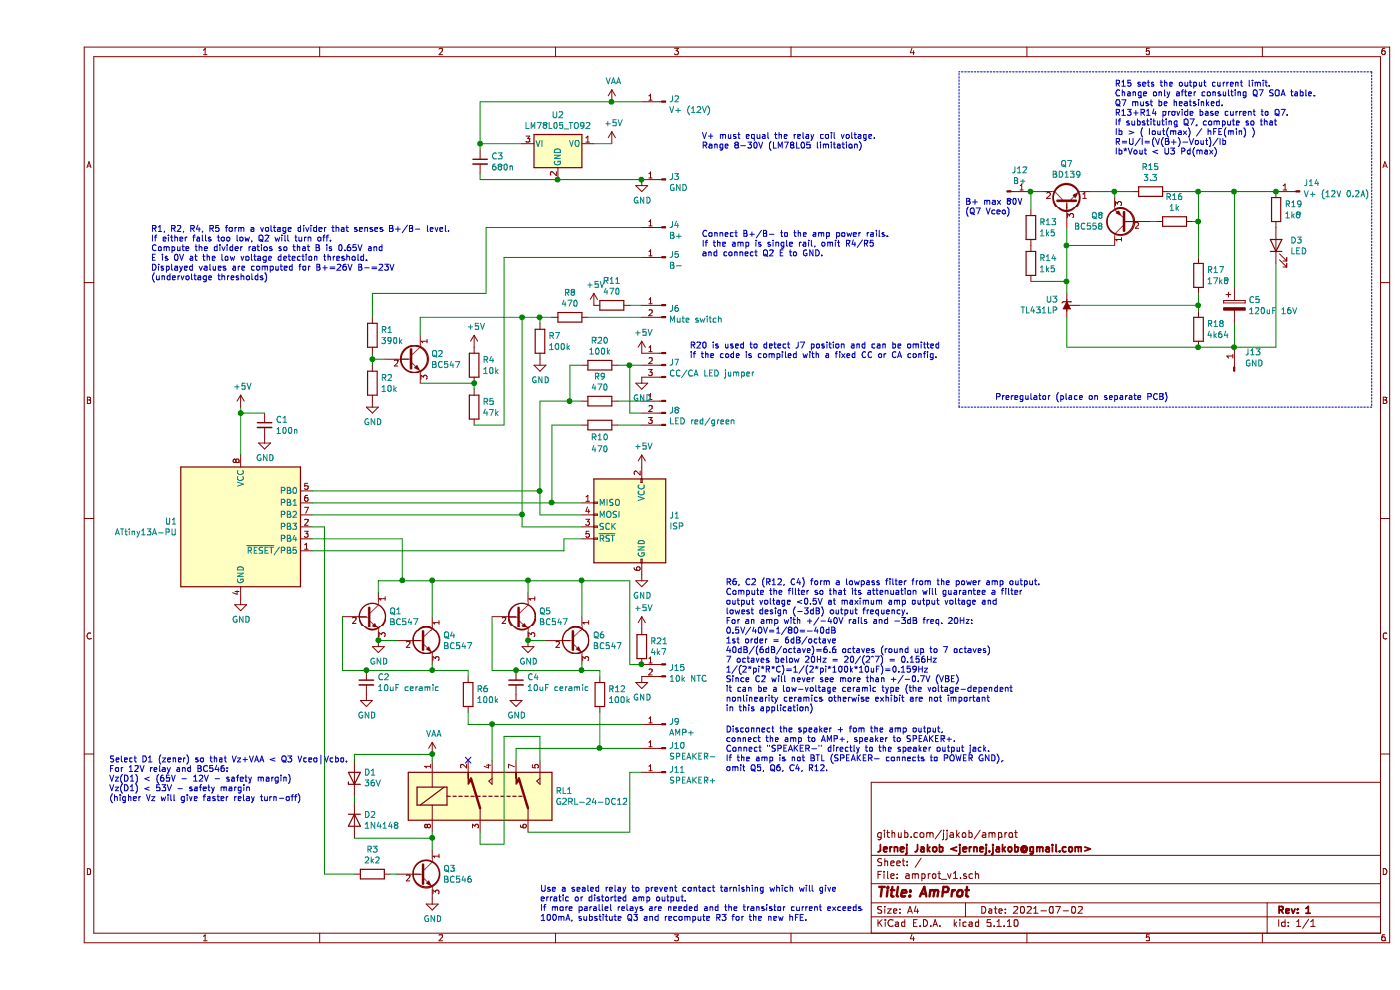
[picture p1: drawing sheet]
EESchema Schematic File Version 4
EELAYER 30 0
EELAYER END
$Descr A4 11693 8268
encoding utf-8
Sheet 1 1
Title "AmProt"
Date "2021-07-02"
Rev "1"
Comp "Jernej Jakob <jernej.jakob@gmail.com>"
Comment1 "github.com/jjakob/amprot"
Comment2 ""
Comment3 ""
Comment4 ""
$EndDescr
$Comp
L MCU_Microchip_ATtiny:ATtiny13A-PU U1
U 1 1
P 1700 4400
F 0 "U1" H 1171 4446 50  0000 R CNN
F 1 "ATtiny13A-PU" H 1171 4355 50  0000 R CNN
F 2 "Package_DIP:DIP-8_W7.62mm" H 1700 4400 50  0001 C CIN
F 3 "http://ww1.microchip.com/downloads/en/DeviceDoc/doc8126.pdf" H 1700 4400 50  0001 C CNN
	1    1700 4400
	1    0    0    -1  
$EndComp
$Comp
L power:GND #PWR02
U 1 1
P 1700 5000
F 0 "#PWR02" H 1700 4750 50  0001 C CNN
F 1 "GND" H 1705 4827 50  0000 C CNN
F 2 "" H 1700 5000 50  0001 C CNN
F 3 "" H 1700 5000 50  0001 C CNN
	1    1700 5000
	1    0    0    -1  
$EndComp
$Comp
L Connector:AVR-ISP-6 J1
U 1 1
P 4950 4400
F 0 "J1" H 4620 4496 50  0000 R CNN
F 1 "ISP" H 4620 4405 50  0000 R CNN
F 2 "" V 4700 4450 50  0001 C CNN
F 3 " ~" H 3675 3850 50  0001 C CNN
	1    4950 4400
	-1   0    0    -1  
$EndComp
$Comp
L power:GND #PWR020
U 1 1
P 5050 4800
F 0 "#PWR020" H 5050 4550 50  0001 C CNN
F 1 "GND" H 5055 4627 50  0000 C CNN
F 2 "" H 5050 4800 50  0001 C CNN
F 3 "" H 5050 4800 50  0001 C CNN
	1    5050 4800
	1    0    0    -1  
$EndComp
Wire Wire Line
	2300 4100 4200 4100
Wire Wire Line
	4200 4300 4550 4300
Wire Wire Line
	2300 4200 4300 4200
Wire Wire Line
	2300 4300 4050 4300
Wire Wire Line
	4050 4300 4050 4400
Wire Wire Line
	4050 4400 4550 4400
Wire Wire Line
	2300 4600 4400 4600
Wire Wire Line
	4400 4600 4400 4500
Wire Wire Line
	4400 4500 4550 4500
$Comp
L Regulator_Linear:LM78L05_TO92 U2
U 1 1
P 4350 1200
F 0 "U2" H 4350 1442 50  0000 C CNN
F 1 "LM78L05_TO92" H 4350 1351 50  0000 C CNN
F 2 "Package_TO_SOT_THT:TO-92_Inline" H 4350 1425 50  0001 C CIN
F 3 "https://www.onsemi.com/pub/Collateral/MC78L06A-D.pdf" H 4350 1150 50  0001 C CNN
	1    4350 1200
	1    0    0    -1  
$EndComp
$Comp
L Connector:Conn_01x03_Male J7
U 1 1
P 5250 3050
F 0 "J7" H 5222 3074 50  0000 R CNN
F 1 "CC/CA LED jumper" H 5222 2983 50  0000 R CNN
F 2 "" H 5250 3050 50  0001 C CNN
F 3 "~" H 5250 3050 50  0001 C CNN
	1    5250 3050
	-1   0    0    -1  
$EndComp
$Comp
L Connector:Conn_01x03_Male J8
U 1 1
P 5250 3450
F 0 "J8" H 5222 3474 50  0000 R CNN
F 1 "LED red/green" H 5222 3383 50  0000 R CNN
F 2 "" H 5250 3450 50  0001 C CNN
F 3 "~" H 5250 3450 50  0001 C CNN
	1    5250 3450
	-1   0    0    -1  
$EndComp
$Comp
L Connector:Conn_01x02_Male J6
U 1 1
P 5250 2550
F 0 "J6" H 5222 2524 50  0000 R CNN
F 1 "Mute switch" H 5222 2433 50  0000 R CNN
F 2 "" H 5250 2550 50  0001 C CNN
F 3 "~" H 5250 2550 50  0001 C CNN
	1    5250 2550
	-1   0    0    -1  
$EndComp
$Comp
L Transistor_BJT:BC547 Q2
U 1 1
P 3100 3000
F 0 "Q2" H 3291 3046 50  0000 L CNN
F 1 "BC547" H 3291 2955 50  0000 L CNN
F 2 "Package_TO_SOT_THT:TO-92_Inline" H 3300 2925 50  0001 L CIN
F 3 "https://www.onsemi.com/pub/Collateral/BC550-D.pdf" H 3100 3000 50  0001 L CNN
	1    3100 3000
	1    0    0    -1  
$EndComp
$Comp
L Device:R R9
U 1 1
P 4700 3350
F 0 "R9" V 4493 3350 50  0000 C CNN
F 1 "470" V 4584 3350 50  0000 C CNN
F 2 "" V 4630 3350 50  0001 C CNN
F 3 "~" H 4700 3350 50  0001 C CNN
	1    4700 3350
	0    1    1    0   
$EndComp
$Comp
L Device:R R10
U 1 1
P 4700 3550
F 0 "R10" V 4800 3550 50  0000 C CNN
F 1 "470" V 4900 3550 50  0000 C CNN
F 2 "" V 4630 3550 50  0001 C CNN
F 3 "~" H 4700 3550 50  0001 C CNN
	1    4700 3550
	0    1    1    0   
$EndComp
Wire Wire Line
	5050 3450 4950 3450
Wire Wire Line
	4950 3450 4950 3050
Wire Wire Line
	4950 3050 5050 3050
Wire Wire Line
	5050 3550 4850 3550
Wire Wire Line
	4850 3350 5050 3350
Wire Wire Line
	4550 3350 4450 3350
Wire Wire Line
	4200 3350 4200 4100
Connection ~ 4200 4100
Wire Wire Line
	4550 3550 4300 3550
Wire Wire Line
	4300 3550 4300 4200
Connection ~ 4300 4200
Wire Wire Line
	4300 4200 4550 4200
$Comp
L power:GND #PWR018
U 1 1
P 5050 3150
F 0 "#PWR018" H 5050 2900 50  0001 C CNN
F 1 "GND" H 5055 2977 50  0000 C CNN
F 2 "" H 5050 3150 50  0001 C CNN
F 3 "" H 5050 3150 50  0001 C CNN
	1    5050 3150
	1    0    0    -1  
$EndComp
$Comp
L power:+5V #PWR017
U 1 1
P 5050 2950
F 0 "#PWR017" H 5050 2800 50  0001 C CNN
F 1 "+5V" H 5065 3123 50  0000 C CNN
F 2 "" H 5050 2950 50  0001 C CNN
F 3 "" H 5050 2950 50  0001 C CNN
	1    5050 2950
	1    0    0    -1  
$EndComp
$Comp
L power:+5V #PWR019
U 1 1
P 5050 3900
F 0 "#PWR019" H 5050 3750 50  0001 C CNN
F 1 "+5V" H 5065 4073 50  0000 C CNN
F 2 "" H 5050 3900 50  0001 C CNN
F 3 "" H 5050 3900 50  0001 C CNN
	1    5050 3900
	1    0    0    -1  
$EndComp
$Comp
L power:+5V #PWR01
U 1 1
P 1700 3400
F 0 "#PWR01" H 1700 3250 50  0001 C CNN
F 1 "+5V" H 1715 3573 50  0000 C CNN
F 2 "" H 1700 3400 50  0001 C CNN
F 3 "" H 1700 3400 50  0001 C CNN
	1    1700 3400
	1    0    0    -1  
$EndComp
$Comp
L Device:C_Small C1
U 1 1
P 1900 3550
F 0 "C1" H 1992 3596 50  0000 L CNN
F 1 "100n" H 1992 3505 50  0000 L CNN
F 2 "" H 1900 3550 50  0001 C CNN
F 3 "~" H 1900 3550 50  0001 C CNN
	1    1900 3550
	1    0    0    -1  
$EndComp
$Comp
L power:GND #PWR03
U 1 1
P 1900 3650
F 0 "#PWR03" H 1900 3400 50  0001 C CNN
F 1 "GND" H 1905 3477 50  0000 C CNN
F 2 "" H 1900 3650 50  0001 C CNN
F 3 "" H 1900 3650 50  0001 C CNN
	1    1900 3650
	1    0    0    -1  
$EndComp
Wire Wire Line
	1700 3400 1700 3450
Wire Wire Line
	1900 3450 1700 3450
Connection ~ 1700 3450
Wire Wire Line
	1700 3450 1700 3800
$Comp
L Device:R R8
U 1 1
P 4450 2650
F 0 "R8" V 4243 2650 50  0000 C CNN
F 1 "470" V 4334 2650 50  0000 C CNN
F 2 "" V 4380 2650 50  0001 C CNN
F 3 "~" H 4450 2650 50  0001 C CNN
	1    4450 2650
	0    1    1    0   
$EndComp
$Comp
L Device:R R11
U 1 1
P 4800 2550
F 0 "R11" V 4593 2550 50  0000 C CNN
F 1 "470" V 4684 2550 50  0000 C CNN
F 2 "" V 4730 2550 50  0001 C CNN
F 3 "~" H 4800 2550 50  0001 C CNN
	1    4800 2550
	0    1    1    0   
$EndComp
Wire Wire Line
	5050 2550 4950 2550
$Comp
L power:+5V #PWR013
U 1 1
P 4650 2550
F 0 "#PWR013" H 4650 2400 50  0001 C CNN
F 1 "+5V" H 4665 2723 50  0000 C CNN
F 2 "" H 4650 2550 50  0001 C CNN
F 3 "" H 4650 2550 50  0001 C CNN
	1    4650 2550
	1    0    0    -1  
$EndComp
$Comp
L Connector:Conn_01x01_Male J5
U 1 1
P 5250 2150
F 0 "J5" H 5222 2174 50  0000 R CNN
F 1 "B-" H 5222 2083 50  0000 R CNN
F 2 "" H 5250 2150 50  0001 C CNN
F 3 "~" H 5250 2150 50  0001 C CNN
	1    5250 2150
	-1   0    0    -1  
$EndComp
$Comp
L Connector:Conn_01x01_Male J4
U 1 1
P 5250 1900
F 0 "J4" H 5222 1924 50  0000 R CNN
F 1 "B+" H 5222 1833 50  0000 R CNN
F 2 "" H 5250 1900 50  0001 C CNN
F 3 "~" H 5250 1900 50  0001 C CNN
	1    5250 1900
	-1   0    0    -1  
$EndComp
$Comp
L Connector:Conn_01x01_Male J3
U 1 1
P 5250 1500
F 0 "J3" H 5222 1524 50  0000 R CNN
F 1 "GND" H 5222 1433 50  0000 R CNN
F 2 "" H 5250 1500 50  0001 C CNN
F 3 "~" H 5250 1500 50  0001 C CNN
	1    5250 1500
	-1   0    0    -1  
$EndComp
$Comp
L Connector:Conn_01x01_Male J2
U 1 1
P 5250 850
F 0 "J2" H 5222 874 50  0000 R CNN
F 1 "V+ (12V)" H 5222 783 50  0000 R CNN
F 2 "" H 5250 850 50  0001 C CNN
F 3 "~" H 5250 850 50  0001 C CNN
	1    5250 850 
	-1   0    0    -1  
$EndComp
$Comp
L Device:R R4
U 1 1
P 3650 3050
F 0 "R4" H 3720 3096 50  0000 L CNN
F 1 "10k" H 3720 3005 50  0000 L CNN
F 2 "" V 3580 3050 50  0001 C CNN
F 3 "~" H 3650 3050 50  0001 C CNN
	1    3650 3050
	1    0    0    -1  
$EndComp
$Comp
L Device:R R5
U 1 1
P 3650 3400
F 0 "R5" H 3720 3446 50  0000 L CNN
F 1 "47k" H 3720 3355 50  0000 L CNN
F 2 "" V 3580 3400 50  0001 C CNN
F 3 "~" H 3650 3400 50  0001 C CNN
	1    3650 3400
	1    0    0    -1  
$EndComp
$Comp
L Device:R R1
U 1 1
P 2800 2800
F 0 "R1" H 2870 2846 50  0000 L CNN
F 1 "390k" H 2870 2755 50  0000 L CNN
F 2 "" V 2730 2800 50  0001 C CNN
F 3 "~" H 2800 2800 50  0001 C CNN
	1    2800 2800
	1    0    0    -1  
$EndComp
Wire Wire Line
	2900 3000 2800 3000
Wire Wire Line
	2800 3000 2800 2950
$Comp
L Device:R R2
U 1 1
P 2800 3200
F 0 "R2" H 2870 3246 50  0000 L CNN
F 1 "10k" H 2870 3155 50  0000 L CNN
F 2 "" V 2730 3200 50  0001 C CNN
F 3 "~" H 2800 3200 50  0001 C CNN
	1    2800 3200
	1    0    0    -1  
$EndComp
Wire Wire Line
	2800 3050 2800 3000
Connection ~ 2800 3000
Wire Wire Line
	4600 2650 5050 2650
Wire Wire Line
	3200 3200 3650 3200
Wire Wire Line
	3650 3200 3650 3250
Connection ~ 3650 3200
Wire Wire Line
	3650 3550 3900 3550
Wire Wire Line
	2800 2450 3750 2450
Wire Wire Line
	3750 2450 3750 1900
$Comp
L power:+5V #PWR09
U 1 1
P 3650 2900
F 0 "#PWR09" H 3650 2750 50  0001 C CNN
F 1 "+5V" H 3665 3073 50  0000 C CNN
F 2 "" H 3650 2900 50  0001 C CNN
F 3 "" H 3650 2900 50  0001 C CNN
	1    3650 2900
	1    0    0    -1  
$EndComp
$Comp
L power:GND #PWR04
U 1 1
P 2800 3350
F 0 "#PWR04" H 2800 3100 50  0001 C CNN
F 1 "GND" H 2805 3177 50  0000 C CNN
F 2 "" H 2800 3350 50  0001 C CNN
F 3 "" H 2800 3350 50  0001 C CNN
	1    2800 3350
	1    0    0    -1  
$EndComp
Wire Wire Line
	3200 2650 3200 2800
Wire Wire Line
	2800 2450 2800 2650
Wire Wire Line
	3200 2650 4050 2650
Wire Wire Line
	3900 2150 5050 2150
Wire Wire Line
	3750 1900 5050 1900
Wire Wire Line
	4050 2650 4050 4300
Connection ~ 4050 2650
Wire Wire Line
	4050 2650 4200 2650
Connection ~ 4050 4300
$Comp
L Device:R R7
U 1 1
P 4200 2850
F 0 "R7" H 4270 2896 50  0000 L CNN
F 1 "100k" H 4270 2805 50  0000 L CNN
F 2 "" V 4130 2850 50  0001 C CNN
F 3 "~" H 4200 2850 50  0001 C CNN
	1    4200 2850
	1    0    0    -1  
$EndComp
$Comp
L power:GND #PWR010
U 1 1
P 4200 3000
F 0 "#PWR010" H 4200 2750 50  0001 C CNN
F 1 "GND" H 4205 2827 50  0000 C CNN
F 2 "" H 4200 3000 50  0001 C CNN
F 3 "" H 4200 3000 50  0001 C CNN
	1    4200 3000
	1    0    0    -1  
$EndComp
Wire Wire Line
	4200 2700 4200 2650
Connection ~ 4200 2650
Wire Wire Line
	4200 2650 4300 2650
Wire Wire Line
	3900 2150 3900 3550
$Comp
L power:GND #PWR016
U 1 1
P 5050 1500
F 0 "#PWR016" H 5050 1250 50  0001 C CNN
F 1 "GND" H 5055 1327 50  0000 C CNN
F 2 "" H 5050 1500 50  0001 C CNN
F 3 "" H 5050 1500 50  0001 C CNN
	1    5050 1500
	1    0    0    -1  
$EndComp
$Comp
L Device:C_Small C3
U 1 1
P 3700 1350
F 0 "C3" H 3792 1396 50  0000 L CNN
F 1 "680n" H 3792 1305 50  0000 L CNN
F 2 "" H 3700 1350 50  0001 C CNN
F 3 "~" H 3700 1350 50  0001 C CNN
	1    3700 1350
	1    0    0    -1  
$EndComp
Wire Wire Line
	5050 1500 4350 1500
Connection ~ 5050 1500
Wire Wire Line
	4350 1500 3700 1500
Wire Wire Line
	3700 1500 3700 1450
Connection ~ 4350 1500
Wire Wire Line
	3700 1250 3700 1200
Wire Wire Line
	3700 1200 4050 1200
Wire Wire Line
	5050 850  4800 850 
Wire Wire Line
	3700 850  3700 1200
Connection ~ 3700 1200
$Comp
L power:+5V #PWR015
U 1 1
P 4800 1200
F 0 "#PWR015" H 4800 1050 50  0001 C CNN
F 1 "+5V" H 4815 1373 50  0000 C CNN
F 2 "" H 4800 1200 50  0001 C CNN
F 3 "" H 4800 1200 50  0001 C CNN
	1    4800 1200
	1    0    0    -1  
$EndComp
Wire Wire Line
	4650 1200 4800 1200
Wire Wire Line
	4200 4100 4200 4300
$Comp
L Device:R R3
U 1 1
P 2800 7300
F 0 "R3" V 2593 7300 50  0000 C CNN
F 1 "2k2" V 2684 7300 50  0000 C CNN
F 2 "" V 2730 7300 50  0001 C CNN
F 3 "~" H 2800 7300 50  0001 C CNN
	1    2800 7300
	0    1    1    0   
$EndComp
$Comp
L Transistor_BJT:BC546 Q3
U 1 1
P 3200 7300
F 0 "Q3" H 3391 7346 50  0000 L CNN
F 1 "BC546" H 3391 7255 50  0000 L CNN
F 2 "Package_TO_SOT_THT:TO-92_Inline" H 3400 7225 50  0001 L CIN
F 3 "https://www.onsemi.com/pub/Collateral/BC550-D.pdf" H 3200 7300 50  0001 L CNN
	1    3200 7300
	1    0    0    -1  
$EndComp
$Comp
L Relay:G2RL-24-DC12 RL1
U 1 1
P 3700 6650
F 0 "RL1" H 4330 6696 50  0000 L CNN
F 1 "G2RL-24-DC12" H 4330 6605 50  0000 L CNN
F 2 "Relay_THT:Relay_DPDT_Omron_G2RL" H 4350 6600 50  0001 L CNN
F 3 "https://omronfs.omron.com/en_US/ecb/products/pdf/en-g2rl.pdf" H 3700 6650 50  0001 C CNN
	1    3700 6650
	1    0    0    -1  
$EndComp
Wire Wire Line
	3700 6950 3700 7050
Wire Wire Line
	3700 7050 3900 7050
$Comp
L Connector:Conn_01x01_Male J9
U 1 1
P 5250 6050
F 0 "J9" H 5222 6074 50  0000 R CNN
F 1 "AMP+" H 5222 5983 50  0000 R CNN
F 2 "" H 5250 6050 50  0001 C CNN
F 3 "~" H 5250 6050 50  0001 C CNN
	1    5250 6050
	-1   0    0    -1  
$EndComp
$Comp
L Connector:Conn_01x01_Male J10
U 1 1
P 5250 6250
F 0 "J10" H 5222 6274 50  0000 R CNN
F 1 "SPEAKER-" H 5222 6183 50  0000 R CNN
F 2 "" H 5250 6250 50  0001 C CNN
F 3 "~" H 5250 6250 50  0001 C CNN
	1    5250 6250
	-1   0    0    -1  
$EndComp
$Comp
L Connector:Conn_01x01_Male J11
U 1 1
P 5250 6450
F 0 "J11" H 5222 6474 50  0000 R CNN
F 1 "SPEAKER+" H 5222 6383 50  0000 R CNN
F 2 "" H 5250 6450 50  0001 C CNN
F 3 "~" H 5250 6450 50  0001 C CNN
	1    5250 6450
	-1   0    0    -1  
$EndComp
Wire Wire Line
	5050 6050 3800 6050
Wire Wire Line
	3800 6050 3800 6350
Wire Wire Line
	4000 6250 4000 6350
Wire Wire Line
	5050 6450 4950 6450
Wire Wire Line
	4950 6450 4950 6950
Wire Wire Line
	4950 6950 4100 6950
Wire Wire Line
	3900 6150 4200 6150
Wire Wire Line
	3900 6150 3900 7050
Wire Wire Line
	4200 6150 4200 6350
$Comp
L Diode:1N4148 D2
U 1 1
P 2650 6850
F 0 "D2" V 2604 6930 50  0000 L CNN
F 1 "1N4148" V 2695 6930 50  0000 L CNN
F 2 "Diode_THT:D_DO-35_SOD27_P7.62mm_Horizontal" H 2650 6675 50  0001 C CNN
F 3 "https://assets.nexperia.com/documents/data-sheet/1N4148_1N4448.pdf" H 2650 6850 50  0001 C CNN
	1    2650 6850
	0    1    1    0   
$EndComp
$Comp
L Device:D_Zener D1
U 1 1
P 2650 6500
F 0 "D1" V 2696 6420 50  0000 R CNN
F 1 "36V" V 2605 6420 50  0000 R CNN
F 2 "" H 2650 6500 50  0001 C CNN
F 3 "~" H 2650 6500 50  0001 C CNN
	1    2650 6500
	0    -1   -1   0   
$EndComp
Wire Wire Line
	2650 6350 2650 6300
Wire Wire Line
	2650 6300 3300 6300
Wire Wire Line
	3300 6300 3300 6350
$Comp
L power:VAA #PWR07
U 1 1
P 3300 6300
F 0 "#PWR07" H 3300 6150 50  0001 C CNN
F 1 "VAA" H 3315 6473 50  0000 C CNN
F 2 "" H 3300 6300 50  0001 C CNN
F 3 "" H 3300 6300 50  0001 C CNN
	1    3300 6300
	1    0    0    -1  
$EndComp
Connection ~ 3300 6300
$Comp
L power:VAA #PWR014
U 1 1
P 4800 850
F 0 "#PWR014" H 4800 700 50  0001 C CNN
F 1 "VAA" H 4815 1023 50  0000 C CNN
F 2 "" H 4800 850 50  0001 C CNN
F 3 "" H 4800 850 50  0001 C CNN
	1    4800 850 
	1    0    0    -1  
$EndComp
Connection ~ 4800 850 
Wire Wire Line
	4800 850  3700 850 
Wire Wire Line
	2650 7000 3300 7000
Wire Wire Line
	3300 7000 3300 6950
Wire Wire Line
	3300 7000 3300 7100
Connection ~ 3300 7000
$Comp
L power:GND #PWR08
U 1 1
P 3300 7500
F 0 "#PWR08" H 3300 7250 50  0001 C CNN
F 1 "GND" H 3305 7327 50  0000 C CNN
F 2 "" H 3300 7500 50  0001 C CNN
F 3 "" H 3300 7500 50  0001 C CNN
	1    3300 7500
	1    0    0    -1  
$EndComp
Wire Wire Line
	2650 7300 2400 7300
Wire Wire Line
	2400 7300 2400 4400
Wire Wire Line
	2400 4400 2300 4400
Wire Wire Line
	2650 6700 2650 6650
Wire Wire Line
	2950 7300 3000 7300
$Comp
L Transistor_BJT:BC547 Q4
U 1 1
P 3200 5350
F 0 "Q4" H 3391 5396 50  0000 L CNN
F 1 "BC547" H 3391 5305 50  0000 L CNN
F 2 "Package_TO_SOT_THT:TO-92_Inline" H 3400 5275 50  0001 L CIN
F 3 "https://www.onsemi.com/pub/Collateral/BC550-D.pdf" H 3200 5350 50  0001 L CNN
	1    3200 5350
	1    0    0    -1  
$EndComp
$Comp
L Transistor_BJT:BC547 Q1
U 1 1
P 2750 5150
F 0 "Q1" H 2941 5196 50  0000 L CNN
F 1 "BC547" H 2941 5105 50  0000 L CNN
F 2 "Package_TO_SOT_THT:TO-92_Inline" H 2950 5075 50  0001 L CIN
F 3 "https://www.onsemi.com/pub/Collateral/BC550-D.pdf" H 2750 5150 50  0001 L CNN
	1    2750 5150
	1    0    0    -1  
$EndComp
Wire Wire Line
	2850 5350 3000 5350
Wire Wire Line
	2300 4500 3050 4500
$Comp
L power:GND #PWR06
U 1 1
P 2850 5350
F 0 "#PWR06" H 2850 5100 50  0001 C CNN
F 1 "GND" H 2855 5177 50  0000 C CNN
F 2 "" H 2850 5350 50  0001 C CNN
F 3 "" H 2850 5350 50  0001 C CNN
	1    2850 5350
	1    0    0    -1  
$EndComp
Connection ~ 2850 5350
Wire Wire Line
	2550 5150 2550 5600
Wire Wire Line
	2550 5600 2750 5600
Wire Wire Line
	3300 5600 3300 5550
$Comp
L Device:R R6
U 1 1
P 3600 5800
F 0 "R6" H 3670 5846 50  0000 L CNN
F 1 "100k" H 3670 5755 50  0000 L CNN
F 2 "" V 3530 5800 50  0001 C CNN
F 3 "~" H 3600 5800 50  0001 C CNN
	1    3600 5800
	1    0    0    -1  
$EndComp
$Comp
L Device:C_Small C2
U 1 1
P 2750 5700
F 0 "C2" H 2842 5746 50  0000 L CNN
F 1 "10uF ceramic" H 2842 5655 50  0000 L CNN
F 2 "" H 2750 5700 50  0001 C CNN
F 3 "~" H 2750 5700 50  0001 C CNN
	1    2750 5700
	1    0    0    -1  
$EndComp
$Comp
L power:GND #PWR05
U 1 1
P 2750 5800
F 0 "#PWR05" H 2750 5550 50  0001 C CNN
F 1 "GND" H 2755 5627 50  0000 C CNN
F 2 "" H 2750 5800 50  0001 C CNN
F 3 "" H 2750 5800 50  0001 C CNN
	1    2750 5800
	1    0    0    -1  
$EndComp
Wire Wire Line
	3300 5600 3600 5600
Wire Wire Line
	3600 5600 3600 5650
Connection ~ 3300 5600
Connection ~ 2750 5600
Wire Wire Line
	2750 5600 3300 5600
NoConn ~ 3600 6350
Text Notes 950  2350 0    50   ~ 0
R1, R2, R4, R5 form a voltage divider that senses B+/B- level.\nIf either falls too low, Q2 will turn off.\nCompute the divider ratios so that B is 0.65V and\nE is 0V at the low voltage detection threshold.\nDisplayed values are computed for B+=26V B-=23V\n(undervoltage thresholds)
Text Notes 5750 5950 0    50   ~ 0
R6, C2 (R12, C4) form a lowpass filter from the power amp output.\nCompute the filter so that its attenuation will guarantee a filter\noutput voltage <0.5V at maximum amp output voltage and\nlowest design (-3dB) output frequency.\nFor an amp with +/-40V rails and -3dB freq. 20Hz:\n0.5V/40V=1/80=-40dB\n1st order = 6dB/octave\n40dB/(6dB/octave)=6.6 octaves (round up to 7 octaves)\n7 octaves below 20Hz = 20/(2^7) = 0.156Hz\n1/(2*pi*R*C)=1/(2*pi*100k*10uF)=0.159Hz\nSince C2 will never see more than +/-0.7V (VBE)\nit can be a low-voltage ceramic type (the voltage-dependent\nnonlinearity ceramics otherwise exhibit are not important\nin this application)
Text Notes 5750 6450 0    50   ~ 0
Disconnect the speaker + fom the amp output,\nconnect the amp to AMP+, speaker to SPEAKER+.\nConnect "SPEAKER-" directly to the speaker output jack.\nIf the amp is not BTL (SPEAKER- connects to POWER GND),\nomit Q5, Q6, C4, R12.
Text Notes 5550 2150 0    50   ~ 0
Connect B+/B- to the amp power rails.\nIf the amp is single rail, omit R4/R5\nand connect Q2 E to GND.
$Comp
L Transistor_BJT:BC547 Q6
U 1 1
P 4450 5350
F 0 "Q6" H 4641 5396 50  0000 L CNN
F 1 "BC547" H 4641 5305 50  0000 L CNN
F 2 "Package_TO_SOT_THT:TO-92_Inline" H 4650 5275 50  0001 L CIN
F 3 "https://www.onsemi.com/pub/Collateral/BC550-D.pdf" H 4450 5350 50  0001 L CNN
	1    4450 5350
	1    0    0    -1  
$EndComp
$Comp
L Transistor_BJT:BC547 Q5
U 1 1
P 4000 5150
F 0 "Q5" H 4191 5196 50  0000 L CNN
F 1 "BC547" H 4191 5105 50  0000 L CNN
F 2 "Package_TO_SOT_THT:TO-92_Inline" H 4200 5075 50  0001 L CIN
F 3 "https://www.onsemi.com/pub/Collateral/BC550-D.pdf" H 4000 5150 50  0001 L CNN
	1    4000 5150
	1    0    0    -1  
$EndComp
Wire Wire Line
	4100 5350 4250 5350
$Comp
L power:GND #PWR012
U 1 1
P 4100 5350
F 0 "#PWR012" H 4100 5100 50  0001 C CNN
F 1 "GND" H 4105 5177 50  0000 C CNN
F 2 "" H 4100 5350 50  0001 C CNN
F 3 "" H 4100 5350 50  0001 C CNN
	1    4100 5350
	1    0    0    -1  
$EndComp
Connection ~ 4100 5350
Wire Wire Line
	3800 5150 3800 5600
Wire Wire Line
	3800 5600 4000 5600
Wire Wire Line
	4550 5600 4550 5550
$Comp
L Device:R R12
U 1 1
P 4700 5800
F 0 "R12" H 4770 5846 50  0000 L CNN
F 1 "100k" H 4770 5755 50  0000 L CNN
F 2 "" V 4630 5800 50  0001 C CNN
F 3 "~" H 4700 5800 50  0001 C CNN
	1    4700 5800
	1    0    0    -1  
$EndComp
$Comp
L Device:C_Small C4
U 1 1
P 4000 5700
F 0 "C4" H 4092 5746 50  0000 L CNN
F 1 "10uF ceramic" H 4092 5655 50  0000 L CNN
F 2 "" H 4000 5700 50  0001 C CNN
F 3 "~" H 4000 5700 50  0001 C CNN
	1    4000 5700
	1    0    0    -1  
$EndComp
$Comp
L power:GND #PWR011
U 1 1
P 4000 5800
F 0 "#PWR011" H 4000 5550 50  0001 C CNN
F 1 "GND" H 4005 5627 50  0000 C CNN
F 2 "" H 4000 5800 50  0001 C CNN
F 3 "" H 4000 5800 50  0001 C CNN
	1    4000 5800
	1    0    0    -1  
$EndComp
Wire Wire Line
	4700 5600 4700 5650
Connection ~ 4000 5600
Wire Wire Line
	4000 5600 4550 5600
Wire Wire Line
	4550 5600 4700 5600
Connection ~ 4550 5600
Wire Wire Line
	4700 5950 4700 6250
Wire Wire Line
	3600 5950 3600 6050
Wire Wire Line
	3050 4850 3300 4850
Wire Wire Line
	3050 4500 3050 4850
Text Notes 5550 1250 0    50   ~ 0
V+ must equal the relay coil voltage.\nRange 8-30V (LM78L05 limitation)
Text Notes 600  6700 0    50   ~ 0
Select D1 (zener) so that Vz+VAA < Q3 Vceo|Vcbo.\nFor 12V relay and BC546:\nVz(D1) < (65V - 12V - safety margin)\nVz(D1) < 53V - safety margin\n(higher Vz will give faster relay turn-off)
Text Notes 4200 7700 0    50   ~ 0
Use a sealed relay to prevent contact tarnishing which will give\nerratic or distorted amp output.\nIf more parallel relays are needed and the transistor current exceeds\n100mA, substitute Q3 and recompute R3 for the new hFE.
$Comp
L Transistor_BJT:BD139 Q7
U 1 1
P 8600 1700
F 0 "Q7" V 8929 1700 50  0000 C CNN
F 1 "BD139" V 8838 1700 50  0000 C CNN
F 2 "Package_TO_SOT_THT:TO-126-3_Vertical" H 8800 1625 50  0001 L CIN
F 3 "http://www.st.com/internet/com/TECHNICAL_RESOURCES/TECHNICAL_LITERATURE/DATASHEET/CD00001225.pdf" H 8600 1700 50  0001 L CNN
	1    8600 1700
	0    -1   -1   0   
$EndComp
$Comp
L Transistor_BJT:BC558 Q8
U 1 1
P 9100 1850
F 0 "Q8" H 9291 1804 50  0000 L CNN
F 1 "BC558" H 9291 1895 50  0000 L CNN
F 2 "Package_TO_SOT_THT:TO-92_Inline" H 9300 1775 50  0001 L CIN
F 3 "https://www.onsemi.com/pub/Collateral/BC556BTA-D.pdf" H 9100 1850 50  0001 L CNN
	1    9100 1850
	-1   0    0    1   
$EndComp
$Comp
L Device:R R15
U 1 1
P 9300 1600
F 0 "R15" V 9093 1600 50  0000 C CNN
F 1 "3.3" V 9184 1600 50  0000 C CNN
F 2 "" V 9230 1600 50  0001 C CNN
F 3 "~" H 9300 1600 50  0001 C CNN
	1    9300 1600
	0    1    1    0   
$EndComp
$Comp
L Device:R R16
U 1 1
P 9500 1850
F 0 "R16" V 9293 1850 50  0000 C CNN
F 1 "1k" V 9384 1850 50  0000 C CNN
F 2 "" V 9430 1850 50  0001 C CNN
F 3 "~" H 9500 1850 50  0001 C CNN
	1    9500 1850
	0    1    1    0   
$EndComp
$Comp
L Device:R R13
U 1 1
P 8300 1900
F 0 "R13" H 8370 1946 50  0000 L CNN
F 1 "1k5" H 8370 1855 50  0000 L CNN
F 2 "" V 8230 1900 50  0001 C CNN
F 3 "~" H 8300 1900 50  0001 C CNN
	1    8300 1900
	1    0    0    -1  
$EndComp
$Comp
L Device:R R14
U 1 1
P 8300 2200
F 0 "R14" H 8370 2246 50  0000 L CNN
F 1 "1k5" H 8370 2155 50  0000 L CNN
F 2 "" V 8230 2200 50  0001 C CNN
F 3 "~" H 8300 2200 50  0001 C CNN
	1    8300 2200
	1    0    0    -1  
$EndComp
$Comp
L Reference_Voltage:TL431LP U3
U 1 1
P 8600 2550
F 0 "U3" V 8646 2480 50  0000 R CNN
F 1 "TL431LP" V 8555 2480 50  0000 R CNN
F 2 "Package_TO_SOT_THT:TO-92_Inline" H 8600 2400 50  0001 C CIN
F 3 "http://www.ti.com/lit/ds/symlink/tl431.pdf" H 8600 2550 50  0001 C CIN
	1    8600 2550
	0    1    -1   0   
$EndComp
$Comp
L Device:R R18
U 1 1
P 9700 2750
F 0 "R18" H 9770 2796 50  0000 L CNN
F 1 "4k64" H 9770 2705 50  0000 L CNN
F 2 "" V 9630 2750 50  0001 C CNN
F 3 "~" H 9700 2750 50  0001 C CNN
	1    9700 2750
	1    0    0    -1  
$EndComp
$Comp
L Device:R R17
U 1 1
P 9700 2300
F 0 "R17" H 9770 2346 50  0000 L CNN
F 1 "17k8" H 9770 2255 50  0000 L CNN
F 2 "" V 9630 2300 50  0001 C CNN
F 3 "~" H 9700 2300 50  0001 C CNN
	1    9700 2300
	1    0    0    -1  
$EndComp
$Comp
L Device:R R19
U 1 1
P 10350 1750
F 0 "R19" H 10420 1796 50  0000 L CNN
F 1 "1k8" H 10420 1705 50  0000 L CNN
F 2 "" V 10280 1750 50  0001 C CNN
F 3 "~" H 10350 1750 50  0001 C CNN
	1    10350 1750
	1    0    0    -1  
$EndComp
$Comp
L Device:LED D3
U 1 1
P 10350 2050
F 0 "D3" V 10389 1932 50  0000 R CNN
F 1 "LED" V 10298 1932 50  0000 R CNN
F 2 "" H 10350 2050 50  0001 C CNN
F 3 "~" H 10350 2050 50  0001 C CNN
	1    10350 2050
	0    -1   -1   0   
$EndComp
Wire Wire Line
	8600 1900 8600 2050
Wire Wire Line
	8300 2350 8600 2350
Connection ~ 8600 2350
Wire Wire Line
	8600 2350 8600 2450
Wire Wire Line
	8400 1600 8300 1600
Wire Wire Line
	8300 1600 8300 1750
Wire Wire Line
	8800 1600 9000 1600
Wire Wire Line
	9000 1650 9000 1600
Connection ~ 9000 1600
Wire Wire Line
	9000 1600 9150 1600
Wire Wire Line
	9450 1600 9700 1600
Wire Wire Line
	9700 1600 9700 1850
Connection ~ 9700 1600
Wire Wire Line
	9700 1850 9650 1850
Connection ~ 9700 1850
Wire Wire Line
	9700 1850 9700 2150
Wire Wire Line
	9700 2600 9700 2550
Wire Wire Line
	8700 2550 9700 2550
Connection ~ 9700 2550
Wire Wire Line
	9700 2550 9700 2450
Wire Wire Line
	8600 2650 8600 2900
Wire Wire Line
	8600 2900 9700 2900
Wire Wire Line
	10350 2900 10350 2200
Connection ~ 9700 2900
$Comp
L Connector:Conn_01x01_Male J13
U 1 1
P 10000 3100
F 0 "J13" V 10154 3012 50  0000 R CNN
F 1 "GND" V 10063 3012 50  0000 R CNN
F 2 "" H 10000 3100 50  0001 C CNN
F 3 "~" H 10000 3100 50  0001 C CNN
	1    10000 3100
	0    -1   -1   0   
$EndComp
$Comp
L Connector:Conn_01x01_Male J14
U 1 1
P 10550 1600
F 0 "J14" H 10522 1532 50  0000 R CNN
F 1 "V+ (12V 0.2A)" H 10522 1623 50  0000 R CNN
F 2 "" H 10550 1600 50  0001 C CNN
F 3 "~" H 10550 1600 50  0001 C CNN
	1    10550 1600
	-1   0    0    1   
$EndComp
Connection ~ 10350 1600
$Comp
L Connector:Conn_01x01_Male J12
U 1 1
P 8100 1600
F 0 "J12" H 8208 1781 50  0000 C CNN
F 1 "B+" H 8208 1690 50  0000 C CNN
F 2 "" H 8100 1600 50  0001 C CNN
F 3 "~" H 8100 1600 50  0001 C CNN
	1    8100 1600
	1    0    0    -1  
$EndComp
Connection ~ 8300 1600
Wire Wire Line
	9000 2050 8600 2050
Connection ~ 8600 2050
Wire Wire Line
	8600 2050 8600 2350
Wire Wire Line
	9700 1600 10000 1600
Wire Wire Line
	9700 2900 10000 2900
$Comp
L Device:CP C5
U 1 1
P 10000 2550
F 0 "C5" H 10118 2596 50  0000 L CNN
F 1 "120uF 16V" H 10118 2505 50  0000 L CNN
F 2 "" H 10038 2400 50  0001 C CNN
F 3 "~" H 10000 2550 50  0001 C CNN
	1    10000 2550
	1    0    0    -1  
$EndComp
Wire Wire Line
	10000 2900 10000 2700
Connection ~ 10000 2900
Wire Wire Line
	10000 2400 10000 1600
Connection ~ 10000 1600
Wire Wire Line
	10000 1600 10350 1600
Text Notes 9000 1300 0    50   ~ 0
R15 sets the output current limit.\nChange only after consulting Q7 SOA table.\nQ7 must be heatsinked.\nR13+R14 provide base current to Q7.\nIf substituting Q7, compute so that\nIb > ( Iout(max) / hFE(min) )\nR=U/I=(V(B+)-Vout)/Ib\nIb*Vout < U3 Pd(max)
Wire Notes Line
	11150 600  11150 3400
Wire Notes Line
	7700 3400 7700 600 
Text Notes 8000 3350 0    50   ~ 0
Preregulator (place on separate PCB)
$Comp
L Device:R R20
U 1 1
P 4700 3050
F 0 "R20" V 4493 3050 50  0000 C CNN
F 1 "100k" V 4584 3050 50  0000 C CNN
F 2 "" V 4630 3050 50  0001 C CNN
F 3 "~" H 4700 3050 50  0001 C CNN
	1    4700 3050
	0    1    1    0   
$EndComp
Wire Wire Line
	4950 3050 4850 3050
Connection ~ 4950 3050
Wire Wire Line
	4550 3050 4450 3050
Wire Wire Line
	4450 3050 4450 3350
Connection ~ 4450 3350
Wire Wire Line
	4450 3350 4200 3350
Text Notes 5450 3000 0    50   ~ 0
R20 is used to detect J7 position and can be omitted\nif the code is compiled with a fixed CC or CA config.
Wire Wire Line
	9300 1850 9350 1850
Text Notes 7750 1800 0    50   ~ 0
B+ max 80V\n(Q7 Vceo)
Wire Notes Line
	11150 600  7700 600 
Wire Notes Line
	11150 3400 7700 3400
Wire Wire Line
	10000 2900 10350 2900
Connection ~ 3300 4850
Connection ~ 4550 4850
Connection ~ 4700 6250
Wire Wire Line
	4700 6250 4000 6250
Wire Wire Line
	4700 6250 5050 6250
Wire Wire Line
	3300 4850 4100 4850
Wire Wire Line
	3600 6050 3800 6050
Connection ~ 3800 6050
Wire Wire Line
	3300 4850 3300 5150
Wire Wire Line
	2850 4950 2850 4850
Wire Wire Line
	2850 4850 3050 4850
Connection ~ 3050 4850
Wire Wire Line
	4100 4950 4100 4850
Connection ~ 4100 4850
Wire Wire Line
	4100 4850 4550 4850
Wire Wire Line
	4550 4850 4550 5150
$Comp
L Connector:Conn_01x02_Male J15
U 1 1
P 5250 5550
F 0 "J15" H 5222 5524 50  0000 R CNN
F 1 "10k NTC" H 5222 5433 50  0000 R CNN
F 2 "" H 5250 5550 50  0001 C CNN
F 3 "~" H 5250 5550 50  0001 C CNN
	1    5250 5550
	-1   0    0    -1  
$EndComp
$Comp
L power:GND #PWR022
U 1 1
P 5050 5650
F 0 "#PWR022" H 5050 5400 50  0001 C CNN
F 1 "GND" H 5055 5477 50  0000 C CNN
F 2 "" H 5050 5650 50  0001 C CNN
F 3 "" H 5050 5650 50  0001 C CNN
	1    5050 5650
	1    0    0    -1  
$EndComp
$Comp
L Device:R R21
U 1 1
P 5050 5400
F 0 "R21" H 5120 5446 50  0000 L CNN
F 1 "4k7" H 5120 5355 50  0000 L CNN
F 2 "" V 4980 5400 50  0001 C CNN
F 3 "~" H 5050 5400 50  0001 C CNN
	1    5050 5400
	1    0    0    -1  
$EndComp
$Comp
L power:+5V #PWR021
U 1 1
P 5050 5250
F 0 "#PWR021" H 5050 5100 50  0001 C CNN
F 1 "+5V" H 5065 5423 50  0000 C CNN
F 2 "" H 5050 5250 50  0001 C CNN
F 3 "" H 5050 5250 50  0001 C CNN
	1    5050 5250
	1    0    0    -1  
$EndComp
Wire Wire Line
	4950 4850 4950 5550
Wire Wire Line
	4950 5550 5050 5550
Wire Wire Line
	4550 4850 4950 4850
Connection ~ 5050 5550
$EndSCHEMATC
